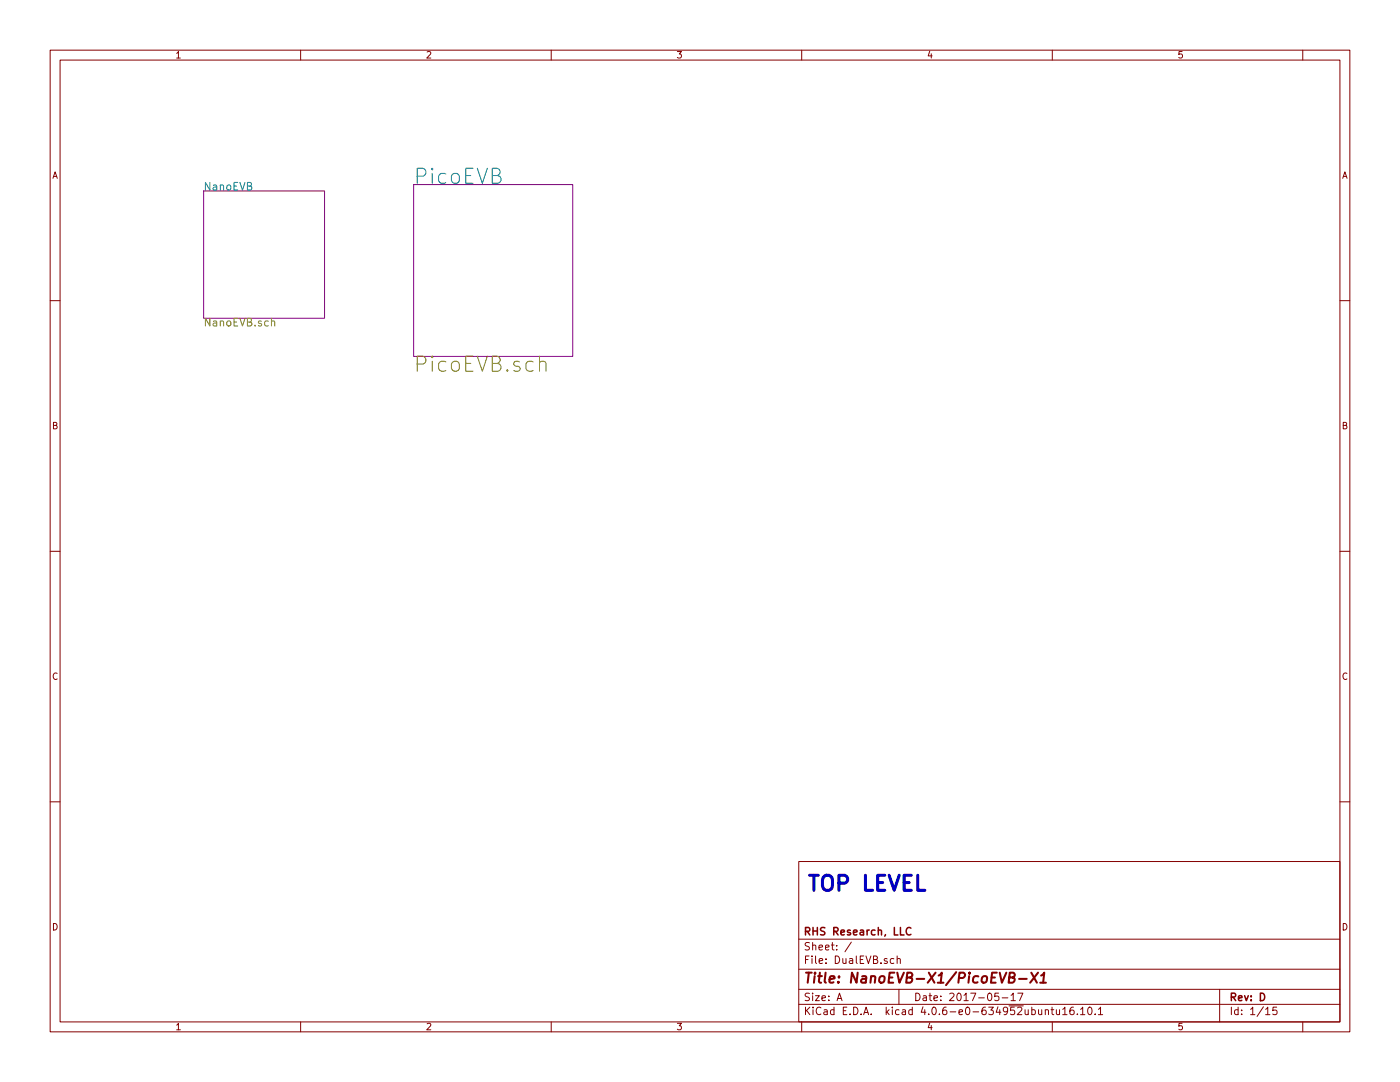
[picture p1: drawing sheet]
<svg xmlns="http://www.w3.org/2000/svg" width="279mm" height="216mm" viewBox="0 0 279 216" stroke-linecap="round" stroke-linejoin="round" font-family="sans-serif">
<g fill="none" stroke="#840000" stroke-width=".2">
<path d="M10 10h259.4v195.9h-259.4zM12 12h255.4v191.9h-255.4zM60 10v2M110 10v2M160 10v2M210 10v2M260 10v2M10 60h2M267.4 60h2M10 110h2M267.4 110h2M10 160h2"/>
<path d="M267.4 160h2M159.4 171.9h108v32h-108zM159.4 197.4h108M159.4 193.4h108M159.4 187.4h108M167.1 199.7l.4-1.5 .5 1.5M167.2 199.2h.7M169.9 188l-1.3 1.9M178.4 191.3h-.4l-.3 .2v.6l.3 .2 .4-.1M179 191.4l.2-.1h.4l.1 1M179 190.8v1.5M179.4 197.4v3"/>
<path d="M199.3 198.2h-.7l-.1 .7 .2-.1h.5l.2 .2-.1 .5-.2 .2-.6-.2M200 199.1h1.1M201.8 198.6l.4-.4v1.5M201.8 199.7h.8M203.1 198.2h1l-.6 1.5M243.4 197.4v6.5M60 203.9v2M110 203.9v2M159.4 200.4h108M160 203.9v2M208.6 201.6l.2-.1h.4v1M208.6 201.5v1"/>
<path d="M209.8 201.5h.5M210 201v1.3l.3 .2M210 203.9v2M210.8 201.5l.1 .9 .4 .1 .2-.2M211.5 201.5v1M212.1 201.4l.4-.4v1.5M212.1 202.5h.9M214.2 201h-.4a1.11 1.11 0 0 0-.1 1.4l.4 .1 .2-.2 .1-.5-.3-.3-.4 .1-.2 .2M215 202.3v.2M215.6 201.4l.5-.4v1.5M215.6 202.5h.9M217.2 201.1l.2-.1a.8 .8 0 0 1 .5 .7 .8 .8 0 0 1-.5 .8l-.2-.2-.1-.4z"/>
<path d="M218.6 202.3v.2M219.2 201.4l.4-.4v1.5M219.2 202.5h.9M252.6 201.4l.4-.4v1.5M252.6 202.5h.8M254.8 201h-.7l-.1 .7 .2-.2 .5 .1 .2 .2-.1 .5-.2 .2-.6-.2M260 203.9v2"/>
</g>
<path d="M203.4 195.3h1.5M205.8 194.1l1.1 2M207.2 194.1l-1.6 2M207.6 196.1h1.1M207.8 194.7l.6-.6-.2 2" fill="none" stroke="#840000" stroke-width=".41"/>
<path d="M181.8 185.2a.71 .71 0 0 0-1 .5 .71 .71 0 0 0 .7 .9l.3-.2" fill="none" stroke="#840000" stroke-width=".3"/>
<path d="M40.6 38.1h24.2v25.4h-24.2zM82.5 36.8h31.8v34.3h-31.8z" fill="none" stroke="#840084" stroke-width=".2"/>
<path d="M54.2 64.2l.1-.1a.36 .36 0 0 1 .5 .2v.7M107.7 72.4a.76 .76 0 0 1 1.3 .1v1.6" fill="none" stroke="#848400" stroke-width=".2"/>
<text font-size="4.2" fill="#008484" x="82.5" y="36.7">PicoEVB</text>
<text font-size="4.2" fill="#848400" x="82.5" y="74.2">PicoEVB.sch</text>
<text font-size="4.2" fill="#0000c2" x="161.3" y="177.8">TOP LEVEL</text>
<text font-size="2.8" fill="#840000" x="160.4" y="196.2">Title: NanoEVB-X1/PicoEVB-X1</text>
<text font-size="2.1" fill="#008484" x="40.6" y="38">NanoEVB</text>
<text font-size="2.1" fill="#848400" x="40.6" y="65.1">NanoEVB.sch</text>
<g font-size="2.1" fill="#840000">
<text x="160.4" y="189.6">Sheet: /</text>
<text x="160.4" y="186.6">RHS Research, LLC</text>
<text x="160.4" y="192.3">File: DualEVB.sch</text>
<text x="160.4" y="202.5">KiCad E.D.A. kicad 4.0.6-e0-634952ubuntu16.10.1</text>
<text x="160.4" y="199.7">Size: A</text>
<text x="182.4" y="199.7">Date: 2017-05-17</text>
<text x="245.4" y="199.7">Rev: D</text>
<text x="245.4" y="202.5">Id: 1/15</text>
</g>
<g font-size="1.8" fill="#840000">
<text x="35" y="11.6">1</text>
<text x="85" y="11.6">2</text>
<text x="135" y="11.6">3</text>
<text x="185" y="11.6">4</text>
<text x="235" y="11.6">5</text>
<text x="10.4" y="35.6">A</text>
<text x="267.8" y="35.6">A</text>
<text x="10.4" y="85.6">B</text>
<text x="267.8" y="85.6">B</text>
<text x="10.4" y="135.6">C</text>
<text x="267.8" y="135.6">C</text>
<text x="10.4" y="185.6">D</text>
<text x="267.8" y="185.6">D</text>
<text x="35" y="205.5">1</text>
<text x="85" y="205.5">2</text>
<text x="135" y="205.5">3</text>
<text x="185" y="205.5">4</text>
<text x="235" y="205.5">5</text>
</g>
</svg>
